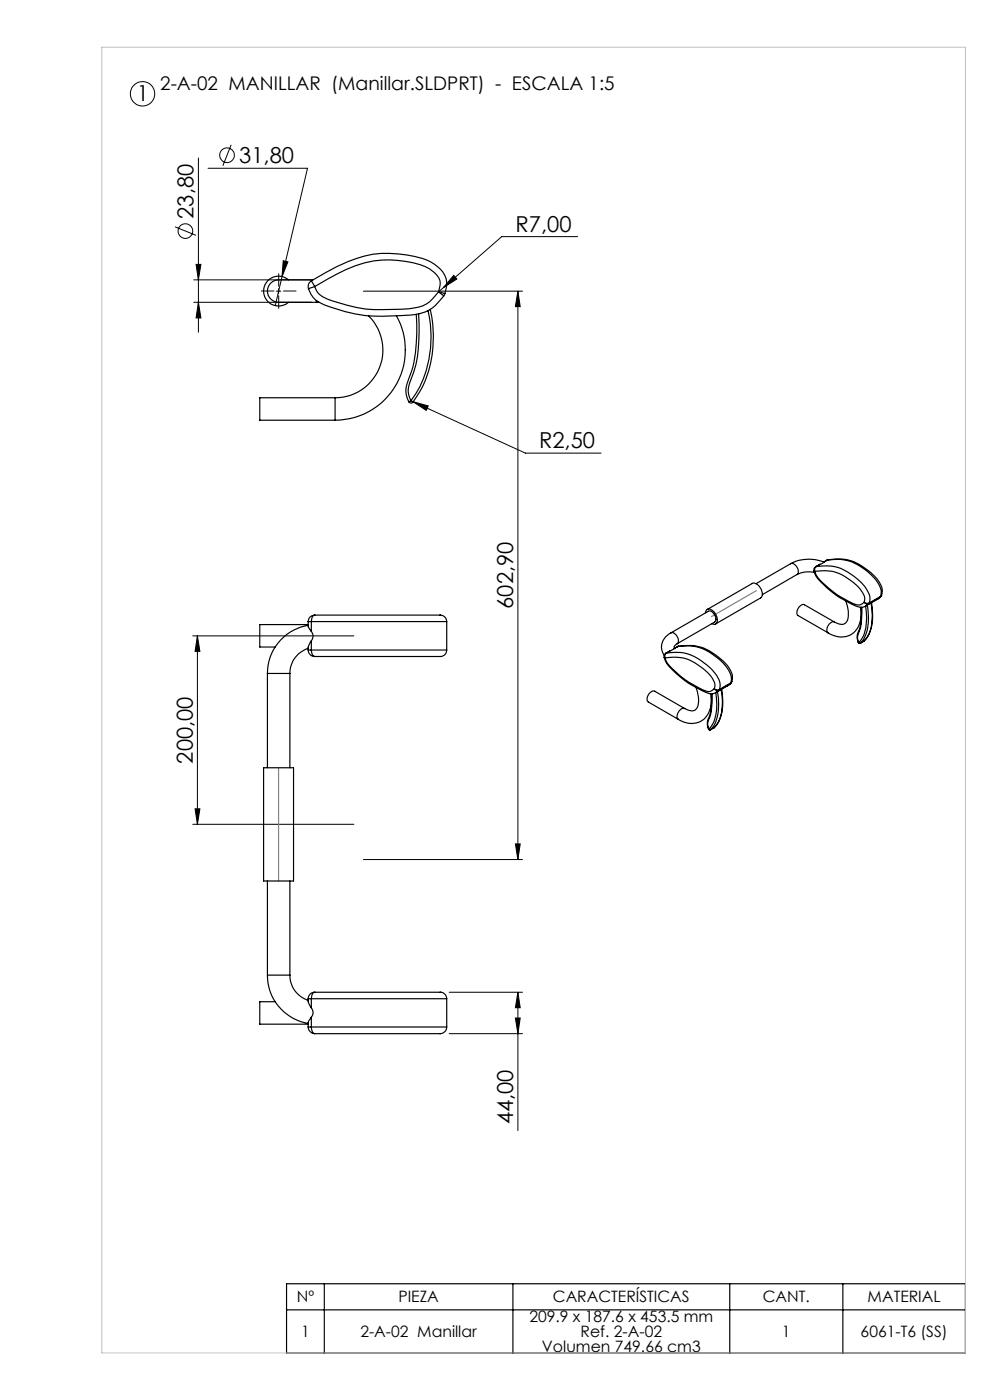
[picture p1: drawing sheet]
<svg xmlns="http://www.w3.org/2000/svg" width="210mm" height="297mm" viewBox="0 0 210 297" stroke-linecap="round" stroke-linejoin="round" font-family="sans-serif">
<g fill="none" stroke="#000" stroke-width=".21">
<path d="M42.1 33.5v37M44.1 35.7h21.1l-6.8 29.1M49 30.7l-1.7 4.5M37.1 48.1l4.5 1.8M41.1 59.4h25M41.6 56.1h1l-.5 3.3zM60.1 55.3l1 .3-1.3 3.1zM96.2 58.4l.7 .8-2.8 1.8zM122.5 50.2h-16.1l-12.3 10.8M41.1 64.1h25M42.1 64.1l.5 3.3h-1zM58.6 61.8h1"/>
<path d="M59.1 61.2v1.1M77.1 61.8h33.7M94.1 61l-1.1 .9M109.9 61.8l.4 3.2h-1zM109.9 61.8v120.5M87.2 85l.4 .2M87.6 85.2l3.2 .9-.4 1zM87.6 85.2l23.8 10.9h16.1M40.9 134.9h34.2M41.9 134.9v40M41.9 134.9l.5 3.3h-1zM40.9 174.9h34.2"/>
<path d="M41.4 171.6h1l-.5 3.3zM109.3 179h1l-.4 3.3zM77.1 182.3h33.7M95.3 210.5h15.5M95.3 219.3h15.5M109.3 216h1l-.4 3.3zM109.9 210.5l.4 3.3h-1zM109.9 210.5v29.4"/>
<circle cx="30.2" cy="19.9" r="2.59"/>
<circle cx="48.2" cy="32.9" r="1.55"/>
<circle cx="39.3" cy="49" r="1.54"/>
</g>
<g fill="none" stroke="#000" stroke-width=".25">
<path d="M61.2 59.4a3.2 3.2 0 0 0-4.4 .1 3.2 3.2 0 0 0 0 4.5 3.2 3.2 0 0 0 4.4 .1M66 59.6l.8 1.2M66 59.6a43.3 43.3 0 0 1 11.3-5.3 23.7 23.7 0 0 1 14 1.2 6 6 0 0 1 3.5 4.4l-.4 2.4M66 59.6a1.4 1.4 0 0 0-.6 1.6M66.4 59.4h-6.4a2.54 2.54 0 0 0-2.6 .8 2.54 2.54 0 0 0-.4 2.7 2.92 2.92 0 0 0 3 1.2h7.1M65.4 61.2a5 5 0 0 0 3.4 3.5 32.5 32.5 0 0 0 16.2 2.3 10.9 10.9 0 0 0 6.9-1.8l2.2-2.4M66.8 60.8a45.6 45.6 0 0 1 10.5-5 21.2 21.2 0 0 1 13.8 1.2 3.8 3.8 0 0 1 2.2 3.5l-.3 1.4M66.8 60.8a3.6 3.6 0 0 0 2.6 2.6 30.9 30.9 0 0 0 13.6 2.2 19.8 19.8 0 0 0 6.6-.7 7.8 7.8 0 0 0 3.4-3M66.8 60.8l-1.4 .4M67.1 63.7v.4M67.1 64.1h.6M78.2 67a10.1 10.1 0 0 1 2.3 11.1 10.1 10.1 0 0 1-9.4 6.3"/>
<path d="M84.1 67a14.9 14.9 0 0 1-13 22.1M88.3 66.7a30.7 30.7 0 0 1-1.9 14.6 4.5 4.5 0 0 0 .3 3.9M88.8 66.6a31.3 31.3 0 0 1-2 14.9 4.1 4.1 0 0 0 .4 3.5M90.8 65.9a23.5 23.5 0 0 1-3.6 19.1M91.3 65.6a23.8 23.8 0 0 1-3.7 19.7M93 61.9l1.4 .4M93 61.9l1.1 .9M94.4 62.3l-.3 .5M71.1 84.4h-16v4.7h16M71.1 84.4v4.7M86.7 85.2a.52 .52 0 0 0 .9 .1M87.2 85l.4 .3"/>
<path d="M87.2 85l-.5 .2M167.7 119.6a1.57 1.57 0 0 1 1.5 2.1l-.1 .2M167.7 119.6l-7.3 4.2M173.9 119.7l-.3 .2M173.9 119.7l-.9 .5M174.7 119.3l-.8 .4M174.7 119.3h.1M174.8 119.2a8.5 8.5 0 0 0-7.1 .4M175.4 118.8l-.7 .4M175.5 118.8a10.8 10.8 0 0 1 11.1 5.5l.3 1.3-.1 .9M175.5 118.8h-.1M175.5 118.8l-.8 .5"/>
<path d="M175.7 118.7a10.1 10.1 0 0 1 9.1 2.8 5.1 5.1 0 0 1 2.3 4.4l-.1 .4M175.7 118.7l-.3 .1M175.7 118.7l-.2 .1M65.4 137.5a5.6 5.6 0 0 0-3.9 5.4M65.4 132.6a10.3 10.3 0 0 0-8.7 10.3M65.4 137.9a1.39 1.39 0 0 0 1.4 1.4M65.4 131.9a2.06 2.06 0 0 0 .6 2M65.4 132.5h-10.3v4.8h3.3M65.4 137.9h.6M65.4 131.9h.6M66 133.9a1.53 1.53 0 0 1 0 2.1M66 137.9a1.18 1.18 0 0 0 .8 1.4"/>
<path d="M66 136l-.6 1.2v.7M66 131.9h28.8M66 137.9h28.8M66 131.9v2M66 136v1.9M66.8 130.5h26.5a1.39 1.39 0 0 1 1.5 1.4M66.8 130.5a1.39 1.39 0 0 0-1.4 1.4M66.8 130.5a1.18 1.18 0 0 0-.8 1.4M94.8 137.9a1.33 1.33 0 0 1-1.5 1.4h-26.5M94.8 131.9v6M140.9 139.4l.2 .6a10.6 10.6 0 0 0 3.5 3.9l1.4 1 1.6 .9a6.9 6.9 0 0 0 3.6 1.4l.6-.3 .7-.5M140.9 139.4l.2 .2"/>
<path d="M141.1 139.6a10.2 10.2 0 0 1 10 4.3 2.27 2.27 0 0 1 .4 2.2M141.1 139.6l.3 .8a19.3 19.3 0 0 0 8.8 6.3l.8-.2 .5-.4M141.3 138.6l-.4 .5v.3M141.4 138.5a9.7 9.7 0 0 1 8.6 2.6 6.1 6.1 0 0 1 2.8 4.5l-.2 .7M141.4 138.5a.82 .82 0 0 0-.3 1.1M141.4 138.5l-.1 .1M142.2 138l-.9 .6M142.2 138l-.8 .5M142.3 134.3a3.2 3.2 0 0 0-1.4 4.7M142.3 134.3l7.9-4.6a1.57 1.57 0 0 1 1.5 2.1l-8 4.8M142.3 134.3a1.57 1.57 0 0 1 1.5 2.1l-.1 .2M143 137.6l-.8 .4"/>
<path d="M143.7 136.6l-.7 .6 .1 .3M143.7 137.2l-.7 .4M143.8 137.2a9.7 9.7 0 0 1 8.6 2.6 6.1 6.1 0 0 1 2.8 4.4l-.2 .7M143.8 137.2h-.1M143.8 137.2l-.8 .4M143.9 137.1a10 10 0 0 1 9.1 2.8 5 5 0 0 1 2.4 4.1l-.2 .6M143.9 137.1l-.2 .1M143.9 137.1l-.1 .1M149.6 130a.83 .83 0 0 1 .7-.8 .83 .83 0 0 1 .9 .4 2.07 2.07 0 0 1 .6 2.8l-.2 .1-.6-.2M150 129.3l9.6-5.5a1.77 1.77 0 0 1 2 1.5 1.16 1.16 0 0 1-.3 1.6l-9.5 5.5M169.1 121.9l-7.4 4.2M172.6 121.1l.1 .1a6.9 6.9 0 0 0 2.6 3.4 21.4 21.4 0 0 0 7.2 4.2h.5l.7-.3"/>
<path d="M172.6 121.1l.3 .1M172.8 121.4l-1-.1a5.5 5.5 0 0 0-2.7 .6M172.9 121.2a10 10 0 0 1 9.7 4 2.48 2.48 0 0 1 .7 2.6M172.9 121.2l.2 .8a18.9 18.9 0 0 0 8.9 6.3h.6l.7-.5M173 120.2a.78 .78 0 0 0-.4 .9M173.1 120.2a.82 .82 0 0 0-.2 1M173.1 120.2a9.6 9.6 0 0 1 8.7 2.6 6.8 6.8 0 0 1 2.7 4.1l-.1 1M173.1 120.2h-.1M177 132l-6.4-3.7a1.57 1.57 0 0 0-1.4 2.2l6.5 3.8M177 132a1.57 1.57 0 0 0-1.5 2.1l.2 .2M179.4 127.5a4.9 4.9 0 0 1 0 4.6 1.89 1.89 0 0 1-2.4-.1M182.1 136.3l.4 .2"/>
<path d="M182.1 136.3h.1M182.5 136.5h.1M182.5 128.8a5.3 5.3 0 0 1-2.2 6 4.8 4.8 0 0 1-4.6-.5M182.7 128.8v1.4a11.8 11.8 0 0 1-.9 4.7l.3 1.4M182.8 128.8a14.5 14.5 0 0 1-.9 6.5l.2 1M183.3 136l-.8 .5M183.3 136h.1M183.3 127.8l.4 .2 .7-.1M183.3 127.8a.78 .78 0 0 0 1 .3M183.6 128.6a11 11 0 0 1-.7 6.8l-.8 .9M184 128.4a9.8 9.8 0 0 1-1.2 7.7l-.3 .4M184.3 128.1l-.6 .4"/>
<path d="M184.4 127.9l-.1 .2M184.7 127.9a11.1 11.1 0 0 1-.7 7.1l-.7 1M184.9 127.9a10.3 10.3 0 0 1-1.1 7.5l-.5 .6M186.1 127.2l-2.4 1.3M186.7 126.7l-.6 .5M186.7 126.7l-2.4 1.4M186.8 126.7l-.7 .5M186.8 126.5l-.1 .2M186.8 126.5l-2.4 1.4M187 126.3l-.3 .4M187 126.3l-.2 .2M56.7 142.9h4.8"/>
<path d="M56.7 142.9v20M61.5 142.9v20M145.2 150.3l-6.3-3.7a1.57 1.57 0 0 0-1.5 2.2l6.5 3.8M145.2 150.3a1.49 1.49 0 0 0-1.6 1.5v.4l.3 .4M147.6 145.8l.2 .7a4.2 4.2 0 0 1-.3 4.1 1.99 1.99 0 0 1-2.3-.3M150.3 154.7l.1 .1h.3M150.3 154.7h.1M150.4 154.7l.3 .1M150.7 154.8h.1M150.7 147.2a5.3 5.3 0 0 1-2.2 5.9 4.8 4.8 0 0 1-4.6-.5M151 147.2v.7a11.3 11.3 0 0 1-1 5.3l.3 1.5M151 147.2a14.5 14.5 0 0 1-.9 6.4l.3 1.1"/>
<path d="M151.5 146.1a.95 .95 0 0 0 1.1 .2M151.5 146.1a.78 .78 0 0 0 1 .3M151.5 154.3l-.8 .5M151.6 154.3h-.1M151.8 146.9a10.7 10.7 0 0 1-.7 6.8l-.7 1M152.2 146.8a9.8 9.8 0 0 1-1.2 7.7l-.3 .3M152.6 146.3l-.1 .1M153 146.3a9 9 0 0 1-1.5 8M153.1 146.2a10 10 0 0 1-1.3 7.8l-.2 .3M154.3 145.5l-2.4 1.4M154.9 145.1l-.6 .4M154.9 145.1l-2.4 1.3"/>
<path d="M155 145l-.7 .5M155 144.9l-.1 .2M155 144.9l-2.4 1.4M155.2 144.6l-.3 .5M155.2 144.6l-.2 .3M55.9 162.9h6.4v24h-6.4zM56.7 186.9v20M61.5 186.9v20M56.7 206.9a10.4 10.4 0 0 0 8.7 10.2M56.7 206.9h4.8M58.4 212.5h-3.3v4.8h10.3M61.5 206.9a5.6 5.6 0 0 0 3.9 5.3"/>
<path d="M65.4 217.9a1.45 1.45 0 0 0 1.4 1.4M65.4 211.9v.7l.6 1.2M65.4 217.9h.6M65.4 211.9h.6M66 213.8a1.51 1.51 0 0 1 0 2M66 217.9a1.26 1.26 0 0 0 .8 1.4M66 215.8l-.2 .3a1.76 1.76 0 0 0-.4 1.8M66 211.9h28.8M66 217.9h28.8M66 211.9v1.9M66 215.8v2.1M66.8 210.5h26.5a1.39 1.39 0 0 1 1.5 1.4"/>
<path d="M66.8 210.5a1.39 1.39 0 0 0-1.4 1.4M66.8 210.5a1.18 1.18 0 0 0-.8 1.4M94.8 217.9a1.39 1.39 0 0 1-1.5 1.4h-26.5M94.8 211.9v6M60.8 272.3h144v14.7h-144zM60.8 277.9h144M68.8 272.3v14.7M108.8 272.3v14.7M154.8 272.3v14.7M178.8 272.3v14.7"/>
</g>
<path d="M21.6 10h183.2v277h-183.2z" fill="none" stroke="#c0c0c0" stroke-width=".21"/>
<path d="M59.1 61.8h.1M160.4 125.3l-9.5 5.5M59.1 162.9v24" fill="none" stroke="#808080" stroke-width=".25"/>
<path d="M58.1 61.7h-2.7M59.1 60.7v-2.6M59.1 62.7v2.7M60.1 61.7h2.7" fill="none" stroke="#000" stroke-width=".21" stroke-dasharray="15.2 1.3 1.3 1.3"/>
<g fill="#000">
<path d="M60.1 55.3l-.3 3.4 1.3-3.1zM96.2 58.4l-2.1 2.6 2.8-1.8zM87.6 85.2l2.8 1.9 .4-1z"/>
<path d="M42.1 64.1l.5 3.3h-1zM41.6 56.1h1l-.5 3.3z"/>
<path d="M109.9 61.8l.4 3.2h-1zM109.3 179h1l-.4 3.3zM41.9 134.9l.5 3.3h-1zM41.4 171.6h1l-.5 3.3zM109.9 210.5l.4 3.3h-1zM109.3 216h1l-.4 3.3z"/>
</g>
<g font-size="4.7">
<text x="29" y="21.5">1</text>
<text x="50.7" y="34.6">31,80</text>
<text x="41.1" y="46.4" transform="rotate(-90 41.1 46.4)">23,80</text>
<text x="109.3" y="49.2">R7,00</text>
<text x="114.3" y="95.1">R2,50</text>
<text x="108.9" y="129.1" transform="rotate(-90 108.9 129.1)">602,90</text>
<text x="40.9" y="162" transform="rotate(-90 40.9 162)">200,00</text>
<text x="108.9" y="238.5" transform="rotate(-90 108.9 238.5)">44,00</text>
</g>
<text font-size="4" x="34" y="19.1">2-A-02 MANILLAR (Manillar.SLDPRT) - ESCALA 1:5</text>
<g font-size="3.3">
<text x="63" y="276.3">Nº</text>
<text x="84.5" y="276.3">PIEZA</text>
<text x="112.3" y="280.4">209.9 x 187.6 x 453.5 mm</text>
<text x="117.3" y="276.3">CARACTERÍSTICAS</text>
<text x="161.8" y="276.3">CANT.</text>
<text x="184" y="276.3">MATERIAL</text>
<text x="63.9" y="283.6">1</text>
<text x="76.4" y="283.6">2-A-02 Manillar</text>
<text x="115" y="286.9">Volumen 749.66 cm3</text>
<text x="123.1" y="283.6">Ref. 2-A-02</text>
<text x="165.9" y="283.6">1</text>
<text x="182.6" y="283.6">6061-T6 (SS)</text>
</g>
</svg>
